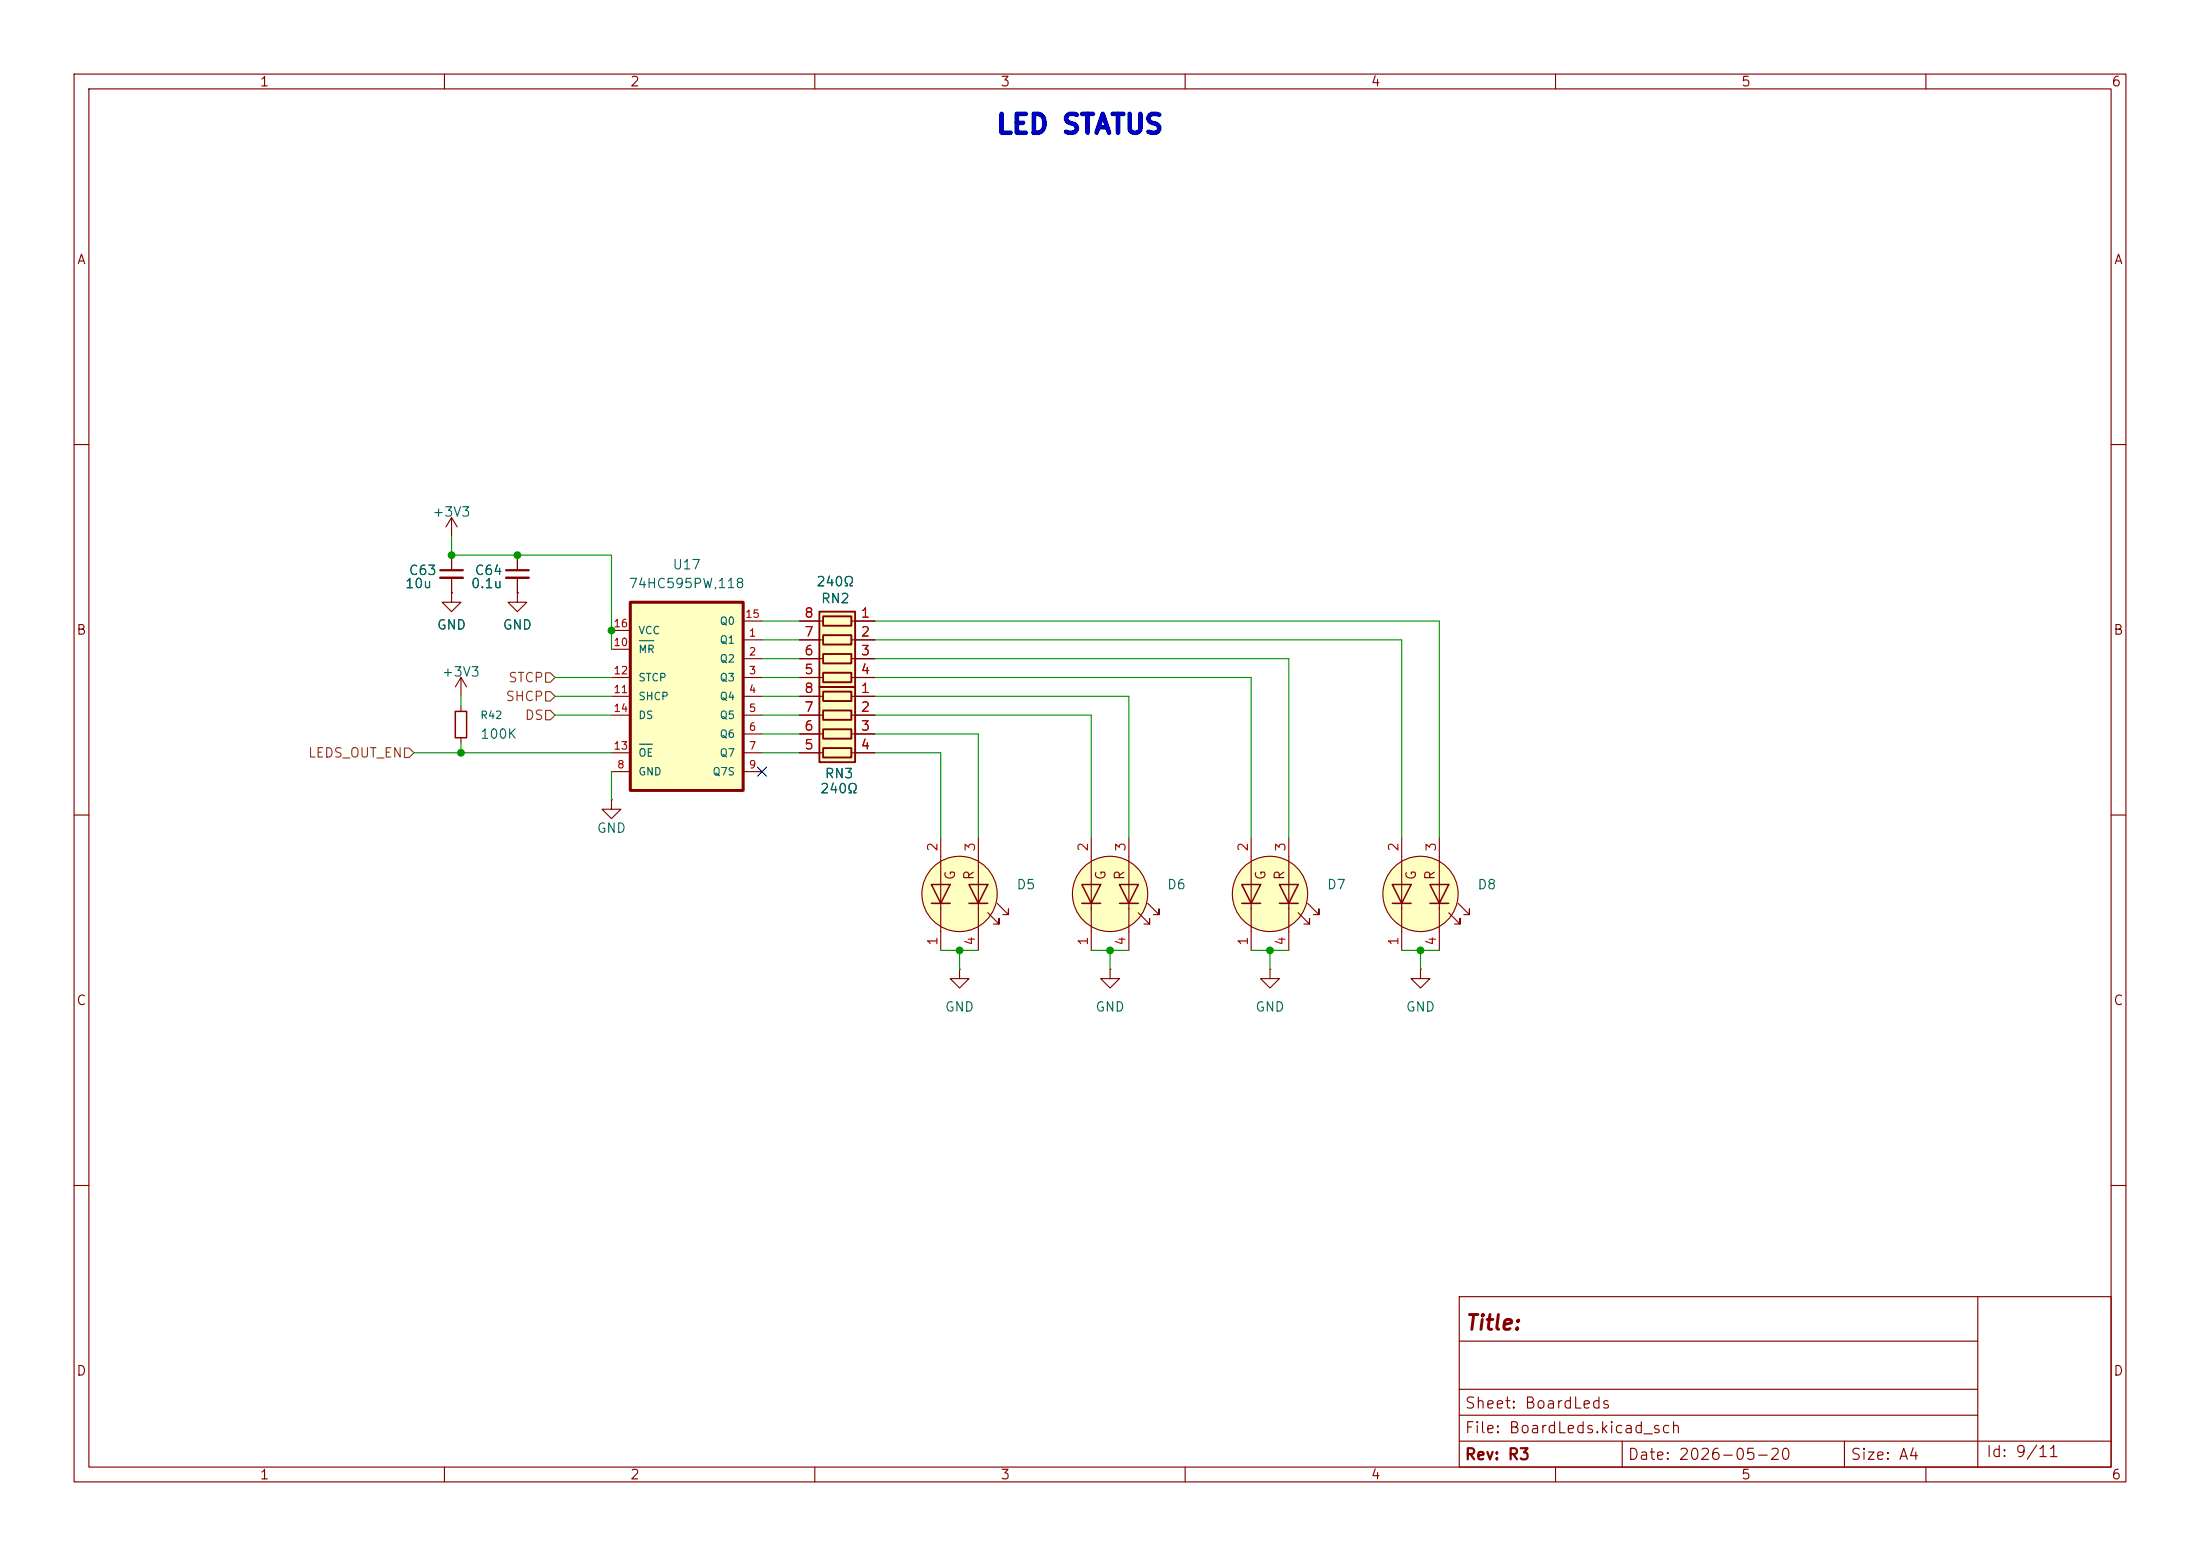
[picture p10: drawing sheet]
<svg xmlns="http://www.w3.org/2000/svg" width="297mm" height="210mm" viewBox="0 0 297 210" stroke-linecap="round" stroke-linejoin="round" font-family="sans-serif">
<g fill="none" stroke="#840000" stroke-width=".15">
<path d="M10 10h277v190h-277zM12 12h273v186h-273zM60 10v2M110 10v2M160 10v2M210 10v2M260 10v2M10 60h2M285 60h2M10 110h2M147.3 113v15.3M152.4 113v15.3"/>
<path d="M189.2 113v15.3M194.3 113v15.3M285 110h2M149.9 130.8v1.3h1.2l-1.2 1.3-1.3-1.3h1.3M149.9 130.8h.1M153.7 123.2l1.5 1.5v-.7v.7h-.8M154.9 121.9l1.6 1.5v-.7v.7h-.8M191.8 130.8v1.3h1.2l-1.2 1.3-1.3-1.3h1.3M191.8 130.8h.1M195.6 123.2l1.5 1.5v-.7v.7h-.8M196.8 121.9l1.6 1.5v-.7v.7h-.8M10 160h2"/>
<path d="M197 175h88v23h-88zM267 175v23M285 160h2M60 198v2M110 198v2M160 198v2M197 194.5h88M197 191h70M197 187.5h70M197 181h70M210 198v2M219 194.5v3.5"/>
<path d="M249 194.5v3.5M260 198v2"/>
<circle cx="149.9" cy="120.7" r="5.1"/>
<circle cx="191.8" cy="120.7" r="5.1"/>
</g>
<g fill="#ffffc2" stroke="#ffffc2" stroke-width=".14">
<circle cx="191.8" cy="120.7" r="5.1"/>
<circle cx="149.9" cy="120.7" r="5.1"/>
</g>
<path d="M146 119.4h2.6l-1.3 2.5zM151.1 119.4h2.6l-1.3 2.5zM188 119.4h2.5l-1.3 2.5zM193 119.4h2.6l-1.3 2.5zM146 121.9h2.6M151.1 121.9h2.6M188 121.9h2.5M193 121.9h2.6" fill="none" stroke="#840000" stroke-width=".2"/>
<path d="M110.6 92.7h4.8v10.2h-4.8z" fill="#ffffc2"/>
<path d="M110.6 92.7h4.8v10.2h-4.8zM111.1 93.3h3.8v1.3h-3.8zM111.1 95.9h3.8v1.3h-3.8zM111.1 98.4h3.8v1.3h-3.8zM111.1 101h3.8v1.2h-3.8z" fill="none" stroke="#840000" stroke-width=".25"/>
<g fill="none" stroke="#840000" stroke-width=".15">
<path d="M107.9 94h3.2M107.9 96.5h3.2M107.9 99.1h3.2M114.9 94h3.2M114.9 96.5h3.2M114.9 99.1h3.2M107.9 101.6h3.2M114.9 101.6h3.2M127 113v15.3M132.1 113v15.3M168.9 113v15.3M174 113v15.3"/>
<path d="M129.5 130.8v1.3h1.3l-1.3 1.3-1.2-1.3h1.2M129.5 130.8h.1M133.3 123.2l1.6 1.5v-.7v.7h-.8M134.6 121.9l1.5 1.5v-.7v.7h-.7M171.4 130.8v1.3h1.3l-1.3 1.3-1.2-1.3h1.2M171.4 130.8h.1M175.3 123.2l1.5 1.5v-.7v.7h-.8M176.5 121.9l1.6 1.5v-.7v.7h-.8"/>
<circle cx="129.5" cy="120.7" r="5.1"/>
<circle cx="171.4" cy="120.7" r="5.1"/>
</g>
<g fill="#ffffc2" stroke="#ffffc2" stroke-width=".14">
<circle cx="171.4" cy="120.7" r="5.1"/>
<circle cx="129.5" cy="120.7" r="5.1"/>
</g>
<path d="M125.7 119.4h2.6l-1.3 2.5zM130.8 119.4h2.5l-1.2 2.5zM167.6 119.4h2.6l-1.3 2.5zM172.7 119.4h2.6l-1.3 2.5zM125.7 121.9h2.6M130.8 121.9h2.5M167.6 121.9h2.6M172.7 121.9h2.6" fill="none" stroke="#840000" stroke-width=".2"/>
<path d="M85.1 81.3h15.2v25.4h-15.2z" fill="#ffffc2"/>
<path d="M85.1 81.3h15.2v25.4h-15.2z" fill="none" stroke="#840000" stroke-width=".41"/>
<g fill="none" stroke="#840000" stroke-width=".15">
<path d="M62.2 91.4l-.7 1.3M62.2 91.4l.8 1.3M62.2 91.4v2.6M82.5 91.4h2.6M82.5 94h2.6M82.5 96.5h2.6M82.5 87.6h2.6M82.5 85.1h2.6M100.3 86.4h2.6M100.3 88.9h2.6M100.3 91.4h2.6M100.3 94h2.6"/>
<path d="M100.3 96.5h2.6M100.3 99.1h2.6M100.3 83.8h2.6M82.5 101.6h2.6M82.5 104.1h2.6M100.3 101.6h2.6M100.3 104.1h2.6"/>
</g>
<path d="M86.3 86.5h2M86.3 100.4h1.8" fill="none" stroke="#006464" stroke-width=".15"/>
<path d="M110.6 82.6h4.8v10.1h-4.8z" fill="#ffffc2"/>
<path d="M110.6 82.6h4.8v10.1h-4.8zM111.1 83.2h3.8v1.3h-3.8zM111.1 85.7h3.8v1.3h-3.8zM111.1 88.3h3.8v1.2h-3.8zM111.1 90.8h3.8v1.3h-3.8z" fill="none" stroke="#840000" stroke-width=".25"/>
<g fill="none" stroke="#840000" stroke-width=".15">
<path d="M61 69.9l-.8 1.2M61 69.9l.7 1.2M61 69.9v2.5M61 74.9v2.1M61 78v2M69.8 74.9v2.1M69.8 78v2M61 80v1.3h1.2l-1.2 1.3-1.3-1.3h1.3M61 80h.1M62.2 95.3v.7M62.2 99.6v.7M69.8 80v1.3h1.3l-1.3 1.3-1.2-1.3h1.2"/>
<path d="M69.8 80h.1M107.9 83.8h3.2M107.9 86.4h3.2M107.9 88.9h3.2M107.9 91.4h3.2M107.9 94h2.6M107.9 96.5h2.6M107.9 99.1h2.6M114.9 83.8h3.2M114.9 86.4h3.2M114.9 88.9h3.2M114.9 91.4h3.2"/>
<path d="M115.6 94h2.5M115.6 96.5h2.5M115.6 99.1h2.5M82.5 108v1.2h1.3l-1.3 1.3-1.2-1.3h1.2M82.5 108h.1M107.9 101.6h2.6M115.6 101.6h2.5"/>
</g>
<path d="M59.4 77h3.1M68.3 77h3.1" fill="none" stroke="#840000" stroke-width=".3"/>
<path d="M59.4 78h3.1M68.3 78h3.1" fill="none" stroke="#840000" stroke-width=".33"/>
<path d="M61.5 96h1.5v3.6h-1.5z" fill="none" stroke="#840000" stroke-width=".2"/>
<path d="M73.7 90.8h.6l.6 .6-.6 .7h-.6zM73.7 93.3h.6l.6 .7-.6 .6h-.6zM73.7 95.9h.6l.6 .6-.6 .7h-.6zM54.6 101h.6l.7 .6-.7 .6h-.6z" fill="none" stroke="#725600" stroke-width=".15"/>
<g fill="none" stroke="#009600" stroke-width=".15">
<path d="M61 72.4v2.5h21.5v12.7M62.2 94v1.3M74.9 96.5h7.6M74.9 91.4h7.6M74.9 94h7.6M102.9 86.4h5M102.9 83.8h5M102.9 96.5h5M102.9 88.9h5M102.9 91.4h5M102.9 99.1h5M102.9 94h5"/>
<path d="M118.1 94h34.3v19M118.1 99.1h14v13.9M118.1 96.5h29.2v16.5M118.1 86.4h71.1v26.6M118.1 83.8h76.2v29.2M118.1 88.9h55.9v24.1M118.1 91.4h50.8v21.6M55.9 101.6h26.6M62.2 100.3v1.3M82.5 104.1v3.9M102.9 101.6h5M118.1 101.6h8.9v11.4"/>
<path d="M127 128.3h5.1M129.5 128.3v2.5M147.3 128.3h5.1M149.9 128.3v2.5M168.9 128.3h5.1M171.4 128.3v2.5M189.2 128.3h5.1M191.8 128.3v2.5"/>
</g>
<path d="M102.3 103.5l1.2 1.2M103.5 103.5l-1.2 1.2" fill="none" stroke="#000084" stroke-width=".15"/>
<g fill="#009600" stroke="#009600" stroke-width=".14">
<circle cx="129.5" cy="128.3" r=".46"/>
<circle cx="171.4" cy="128.3" r=".46"/>
<circle cx="191.8" cy="128.3" r=".46"/>
<circle cx="149.9" cy="128.3" r=".46"/>
<circle cx="62.2" cy="101.6" r=".46"/>
<circle cx="61" cy="74.9" r=".46"/>
<circle cx="82.5" cy="85.1" r=".46"/>
<circle cx="69.8" cy="74.9" r=".46"/>
</g>
<text font-size="2.5" fill="#0000c2" x="134.4" y="18.7">LED STATUS</text>
<text font-size="2" fill="#840000" x="197.7" y="180">Title:</text>
<g font-size="1.5" fill="#840000">
<text x="197.6" y="190.5">Sheet: BoardLeds</text>
<text x="197.6" y="193.8">File: BoardLeds.kicad_sch</text>
<text x="197.6" y="197.4">Rev: R3</text>
<text x="219.6" y="197.4">Date: 2026-05-20</text>
<text x="249.7" y="197.4">Size: A4</text>
<text x="268" y="197">Id: 9/11</text>
</g>
<g font-size="1.3" fill="#840000">
<text x="35" y="12">1</text>
<text x="85" y="12">2</text>
<text x="135" y="12">3</text>
<text x="185" y="12">4</text>
<text x="235" y="12">5</text>
<text x="285" y="12">6</text>
<text x="10.3" y="36">A</text>
<text x="285.3" y="36">A</text>
<text x="10.2" y="86">B</text>
<text x="285.2" y="86">B</text>
<text x="129.3" y="118.9" transform="rotate(-90 129.3 118.9)">G</text>
<text x="131.8" y="118.9" transform="rotate(-90 131.8 118.9)">R</text>
<text x="149.6" y="118.9" transform="rotate(-90 149.6 118.9)">G</text>
<text x="152.1" y="118.9" transform="rotate(-90 152.1 118.9)">R</text>
<text x="171.2" y="118.9" transform="rotate(-90 171.2 118.9)">G</text>
<text x="173.7" y="118.9" transform="rotate(-90 173.7 118.9)">R</text>
<text x="191.5" y="118.9" transform="rotate(-90 191.5 118.9)">G</text>
<text x="194" y="118.9" transform="rotate(-90 194 118.9)">R</text>
<text x="10.2" y="136">C</text>
<text x="285.2" y="136">C</text>
<text x="10.2" y="186">D</text>
<text x="285.2" y="186">D</text>
<text x="35" y="200">1</text>
<text x="85" y="200">2</text>
<text x="135" y="200">3</text>
<text x="185" y="200">4</text>
<text x="235" y="200">5</text>
<text x="285" y="200">6</text>
</g>
<g font-size="1.3" fill="#006464">
<text x="58.3" y="70.1">+3V3</text>
<text x="55.1" y="77.9">C63</text>
<text x="64" y="77.9">C64</text>
<text x="90.7" y="77.2">U17</text>
<text x="54.6" y="79.7">10u</text>
<text x="63.5" y="79.7">0.1u</text>
<text x="84.8" y="79.7">74HC595PW,118</text>
<text x="110.1" y="79.4">240Ω</text>
<text x="110.7" y="81.7">RN2</text>
<text x="58.9" y="85.3">GND</text>
<text x="67.8" y="85.3">GND</text>
<text x="59.6" y="91.6">+3V3</text>
<text x="64.8" y="100">100K</text>
<text x="110.6" y="107.4">240Ω</text>
<text x="111.3" y="105.4">RN3</text>
<text x="80.5" y="112.7">GND</text>
<text x="137.1" y="120.3">D5</text>
<text x="157.5" y="120.3">D6</text>
<text x="179.1" y="120.3">D7</text>
<text x="199.4" y="120.3">D8</text>
<text x="127.5" y="136.9">GND</text>
<text x="147.8" y="136.9">GND</text>
<text x="169.4" y="136.9">GND</text>
<text x="189.7" y="136.9">GND</text>
</g>
<g font-size="1.3" fill="#a90000">
<text x="108.5" y="83.7">8</text>
<text x="116.1" y="83.7">1</text>
<text x="108.5" y="88.8">6</text>
<text x="108.5" y="86.2">7</text>
<text x="116.1" y="86.2">2</text>
<text x="116.1" y="88.8">3</text>
<text x="108.5" y="93.8">8</text>
<text x="108.5" y="91.3">5</text>
<text x="116.1" y="93.8">1</text>
<text x="116.1" y="91.3">4</text>
<text x="108.5" y="101.5">5</text>
<text x="108.5" y="98.9">6</text>
<text x="108.5" y="96.4">7</text>
<text x="116.1" y="96.4">2</text>
<text x="116.1" y="98.9">3</text>
<text x="116.1" y="101.5">4</text>
<text x="126.9" y="115" transform="rotate(-90 126.9 115)">2</text>
<text x="131.9" y="115" transform="rotate(-90 131.9 115)">3</text>
<text x="147.2" y="115" transform="rotate(-90 147.2 115)">2</text>
<text x="152.3" y="115" transform="rotate(-90 152.3 115)">3</text>
<text x="168.8" y="115" transform="rotate(-90 168.8 115)">2</text>
<text x="173.9" y="115" transform="rotate(-90 173.9 115)">3</text>
<text x="189.1" y="115" transform="rotate(-90 189.1 115)">2</text>
<text x="194.2" y="115" transform="rotate(-90 194.2 115)">3</text>
<text x="126.9" y="127.7" transform="rotate(-90 126.9 127.7)">1</text>
<text x="131.9" y="127.7" transform="rotate(-90 131.9 127.7)">4</text>
<text x="147.2" y="127.7" transform="rotate(-90 147.2 127.7)">1</text>
<text x="152.3" y="127.7" transform="rotate(-90 152.3 127.7)">4</text>
<text x="168.8" y="127.7" transform="rotate(-90 168.8 127.7)">1</text>
<text x="173.9" y="127.7" transform="rotate(-90 173.9 127.7)">4</text>
<text x="189.1" y="127.7" transform="rotate(-90 189.1 127.7)">1</text>
<text x="194.2" y="127.7" transform="rotate(-90 194.2 127.7)">4</text>
</g>
<g font-size="1.3" fill="#725600">
<text x="68.2" y="94.9">SHCP</text>
<text x="68.5" y="92.4">STCP</text>
<text x="70.8" y="97.5">DS</text>
<text x="41.5" y="102.6">LEDS_OUT_EN</text>
</g>
<g font-size="1" fill="#a90000">
<text x="100.5" y="83.6">15</text>
<text x="82.8" y="87.4">10</text>
<text x="82.8" y="84.9">16</text>
<text x="101" y="86.2">1</text>
<text x="101" y="88.7">2</text>
<text x="82.8" y="93.8">11</text>
<text x="82.8" y="91.3">12</text>
<text x="101" y="91.3">3</text>
<text x="101" y="93.8">4</text>
<text x="82.8" y="101.4">13</text>
<text x="82.8" y="96.3">14</text>
<text x="101" y="96.3">5</text>
<text x="101" y="98.9">6</text>
<text x="101" y="101.4">7</text>
<text x="83.2" y="104">8</text>
<text x="101" y="104">9</text>
</g>
<g font-size="1" fill="#006464">
<text x="86.1" y="88.4">MR</text>
<text x="86.1" y="85.9">VCC</text>
<text x="97.1" y="87.1">Q1</text>
<text x="97.1" y="89.7">Q2</text>
<text x="97.1" y="84.6">Q0</text>
<text x="86.1" y="94.7">SHCP</text>
<text x="86.1" y="92.2">STCP</text>
<text x="97.1" y="92.2">Q3</text>
<text x="97.1" y="94.7">Q4</text>
<text x="64.8" y="97.3">R42</text>
<text x="86.1" y="97.3">DS</text>
<text x="97.1" y="97.3">Q5</text>
<text x="97.1" y="99.8">Q6</text>
<text x="86.1" y="104.9">GND</text>
<text x="86.1" y="102.4">OE</text>
<text x="96.1" y="104.9">Q7S</text>
<text x="97.1" y="102.4">Q7</text>
</g>
</svg>
